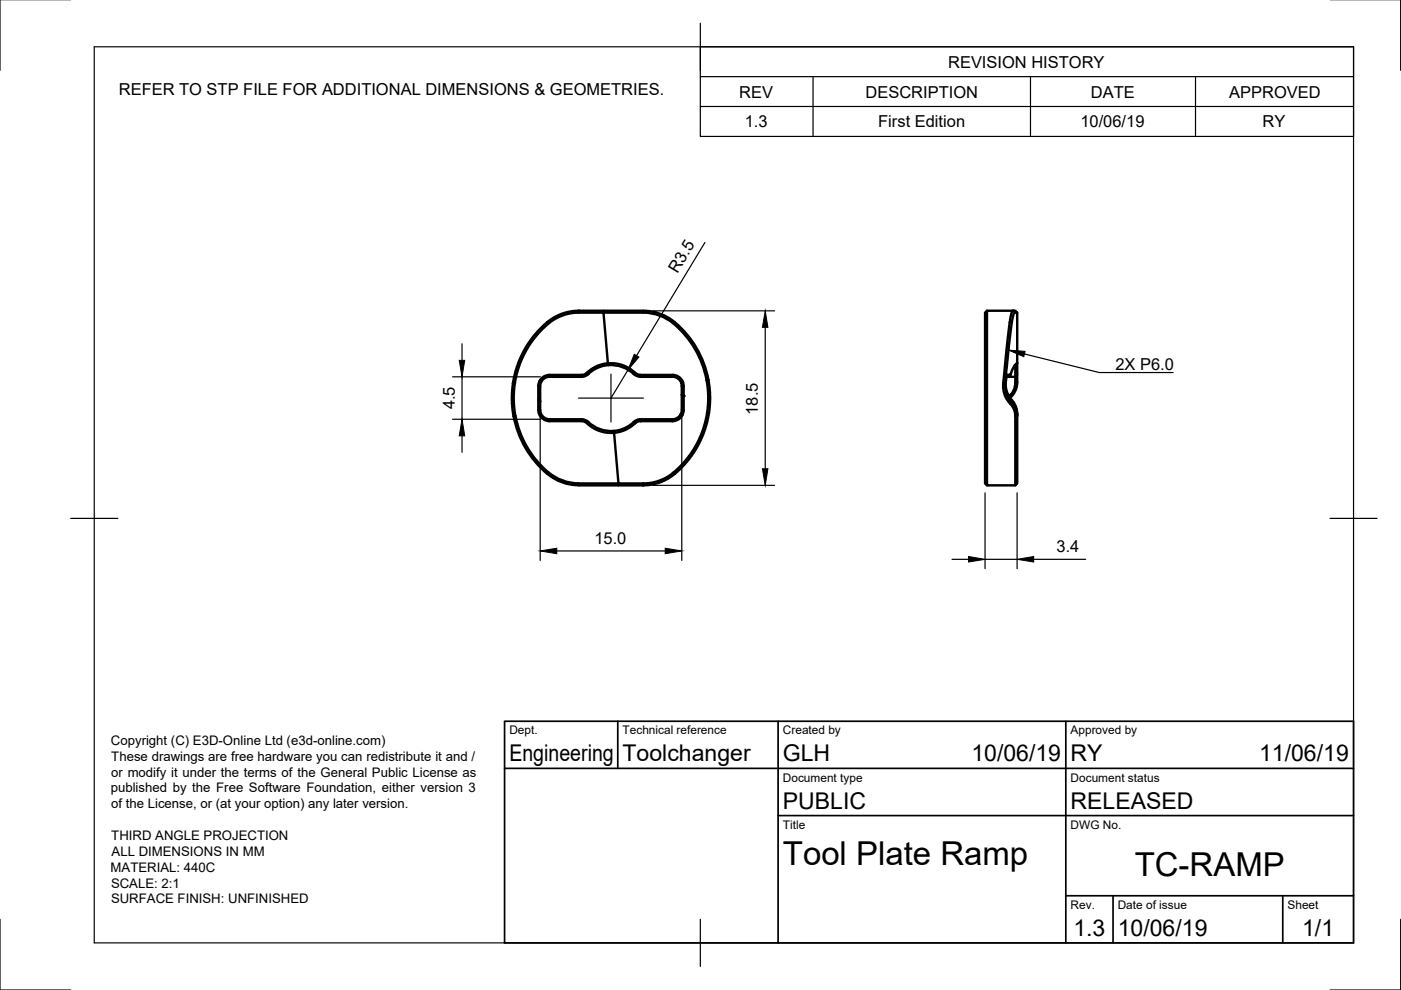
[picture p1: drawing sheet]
<svg xmlns="http://www.w3.org/2000/svg" width="297mm" height="210mm" viewBox="0 0 297 210" stroke-linecap="round" stroke-linejoin="round" font-family="sans-serif">
<!-- layer: Visible -->
<g fill="none" stroke="#000" stroke-width=".51">
<path d="M116.5 79.5l-.9 .2-.6 .4-.6 .7-.2 .6-.1 5.7 .2 .7M116.5 79.5h.1M122.7 65.9h-.7a12.1 12.1 0 0 0-8.7 5.1l-2 2.9-.9 1.7-.8 2.2-.6 2.3-.4 2v3.5M122.7 65.9h.1M122.7 65.9h5.3v.4h8.4a10.6 10.6 0 0 1 8.2 4 20.6 20.6 0 0 1 5.2 10.3M123.3 79.9h-7l-.7 .2-.6 .5-.4 .9-.1 3.6M123.3 79.9h.1M128 65.9h8.4a11 11 0 0 1 8.4 4.1 20.5 20.5 0 0 1 5.6 12l.2 2.9-.3 2.6-.4 2.1-.9 2.7-1.2 2.6-1.2 1.7-1.5 1.9-2 2a10.5 10.5 0 0 1-6.7 2.4M128.9 77l-.9-10.7h-2.7a14.3 14.3 0 0 0-6 .6l-2.4 1.2-2 1.8-2.3 2.7-1.7 3-1 2.6-.8 3.5-.2 3.3 .2 2.3a20.5 20.5 0 0 0 8.4 13.7l1.4 .7 1.5 .5 2.3 .3M128.9 77l.1 .4-1.3 .2-1.3 .5-2 1.5-1 .3M128.9 77l-1.1 .2-1.6 .6-2.5 1.7h-7.2M128.9 77a7.7 7.7 0 0 1 6 2.2l.9 .3"/>
<path d="M129 77.4a7 7 0 0 1 5.4 1.9M134.4 79.3l.6 .4 .8 .2M135.8 79.9h6.8a2 2 0 0 1 1.8 1.2M135.8 79.5h6.8M142.6 79.5a2.4 2.4 0 0 1 2.2 1.5M209.3 65.9l-.4 .4v36.2l.4 .4M213.4 79.9h.2M214.1 68.3l-1.4 13.9 .5 2 1 1.4M214.1 68.3h.1M214.1 79.5l-.5 .4M214.8 65.9l-.4 .7-.3 1.7M214.8 65.9h.5l.4 .4"/>
<path d="M214.8 65.9h-5.5v37h6M215 66.4l.7-.1v10.7l-.8 .8-.7 1.7h-.7l-.3 2.3 .2 1 .4 1 1.6 2.3 .2 1 .1 1.1-.4-1.8-1.8-2.7-.4-1.7 1.1-11.1 .4-2.9zM215.3 77.4v2.5h-1.7M215.7 77l-.6 .5M215.7 79.5l-.2 2.6-.4 1.2-.9 1.1M215.7 77v2.4a1.61 1.61 0 0 0-.4 1.7l-.4 1.7-.9 1.3M108.6 85.6l.3 2.6M108.6 85.6h.1M108.9 88.2v.1M108.9 88.3a21 21 0 0 0 7.1 12.1M114.3 87.8a2.4 2.4 0 0 0 2.2 1.5M114.5 85.1v2l.2 .5"/>
<path d="M114.5 85.1h.1M114.7 87.6a2 2 0 0 0 1.8 1.3M116.5 88.9h6.8l.8 .1a9 9 0 0 0 4.5 2.3l1.5 .1M116.5 89.3l7.4 .1a8.2 8.2 0 0 0 6.3 2.4l.9 10.7M142.6 89.3h.1M144.4 81.1l.1 .6v5.4l-.2 .7-.5 .6-1 .5h-7.5l-.6 .3-2.1 1.5-1.2 .5-1.3 .2 .1 .4 2-.5 1.2-.6 1.6-1.2 .6-.2h7M144.8 81l.1 .7v5.7l-.2 .6-.6 .7-.6 .4-.9 .2M149.8 80.6h.1M149.8 80.6l.4 3.2-.2 3.3-.8 3.5-1 2.6-1.7 3-2.3 2.7-2 1.8-2.2 1.1a12.4 12.4 0 0 1-5.6 .7h-3.3M214.2 85.6l.8 1.2 .3 1.4M214.2 85.6h.1M215.3 88.2v.1"/>
<path d="M215.7 88.2v14.3l-.4 .4v-14.6M116 100.4a10.4 10.4 0 0 0 6.7 2.5h8.4M122.7 102.5h8.4M131.1 102.5v.4h5.3M136.4 102.9h.1"/>
</g>
<g fill="#000">
<circle cx="213.5" cy="79.5" r=".25"/>
<circle cx="214.1" cy="79.5" r=".25"/>
<circle cx="214.8" cy="65.9" r=".25"/>
<circle cx="144.9" cy="84" r=".25"/>
<circle cx="150.1" cy="83.5" r=".25"/>
</g>
<!-- layer: Border -->
<path d="M0 -.1v15M297 -.1v15M20 9.9h267v190h-267zM148.5 4.9v10M15 109.9h10M282 109.9h10M0 194.9v15h15M148.5 194.9v10M297 194.9v15h-15" fill="none" stroke="#000" stroke-width=".25"/>
<!-- layer: TitleBlock -->
<path d="M107 152.9h180v47h-180zM131 152.9v10M165 152.9v47M226 152.9v47M107 162.9h180M165 172.9h122M226 189.9h61M236 189.9v10M272 189.9v10" fill="none" stroke="#000" stroke-width=".36"/>
<!-- layer: BOM -->
<path d="M148.5 9.9h138.5v19h-138.5zM148.5 16.2h138.5M172.4 16.2v12.7M218.5 16.2v12.7M253.5 16.2v12.7M148.5 22.6h138.5" fill="none" stroke="#000" stroke-width=".25"/>
<!-- layer: Center Lines -->
<path d="M129.5 79.3v10.2M122.7 84.4h13.7" fill="none" stroke="#000" stroke-width=".25"/>
<!-- layer: Dimensions -->
<g fill="none" stroke="#000" stroke-width=".25">
<path d="M149.5 51.4l-14.5 24M95.9 79.9h18.7M98 72.9v3.5M98 79.9v9M133.2 78.4l-3.7 6M138.4 65.9h25.8M162.2 69.4v30M95.9 88.9h18.6M98 92.4v3.5M114.5 87.1v31.7M144.5 85.7v33.1M118 116.8h23"/>
<path d="M138.3 102.9h25.9M201.8 118.6h3.6M208.9 104.5v16.1M208.9 118.6h6.7M215.6 104.5v16.1M219.2 118.6h11"/>
</g>
<path d="M97.4 76.4h1.1l-.5 3.5zM134.5 75.1l1 .6-2.3 2.7zM162.2 65.9l.6 3.5h-1.2zM98 88.9l.5 3.5h-1.1zM161.6 99.4h1.2l-.6 3.5zM114.5 116.8l3.5-.6v1.2zM141 116.2l3.5 .6-3.5 .6zM205.4 118l3.5 .6-3.5 .6zM215.6 118.6l3.6-.6v1.2z" fill="#000" stroke="#000" stroke-width=".21"/>
<!-- layer: Annotations -->
<path d="M213.8 74.2l3.5 .3-.2 1.1z" fill="#000" stroke="#000" stroke-width=".21"/>
<path d="M217.2 75l15.9 4h15.6" fill="none" stroke="#000" stroke-width=".25"/>
<g font-size="7">
<text x="166" y="183.4">Tool Plate Ramp</text>
<text x="240.6" y="185.8">TC-RAMP</text>
</g>
<g font-size="4.9">
<text x="108" y="161.4">Engineering</text>
<text x="132" y="161.4">Toolchanger</text>
<text x="166" y="161.4">GLH</text>
<text x="206" y="161.4">10/06/19</text>
<text x="227" y="161.4">RY</text>
<text x="267" y="161.4">11/06/19</text>
<text x="166" y="171.4">PUBLIC</text>
<text x="227" y="171.4">RELEASED</text>
<text x="227.6" y="198.5">1.3</text>
<text x="237" y="198.4">10/06/19</text>
<text x="276.1" y="198.6">1/1</text>
</g>
<g font-size="3.5">
<text x="201" y="14.3">REVISION HISTORY</text>
<text x="25.2" y="20.1">REFER TO STP FILE FOR ADDITIONAL DIMENSIONS &amp; GEOMETRIES.</text>
<text x="156.7" y="20.7">REV</text>
<text x="183.5" y="20.7">DESCRIPTION</text>
<text x="231.3" y="20.7">DATE</text>
<text x="260.6" y="20.7">APPROVED</text>
<text x="157.9" y="27">1.3</text>
<text x="186.2" y="27">First Edition</text>
<text x="229.1" y="27">10/06/19</text>
<text x="267.7" y="27">RY</text>
<text x="143.6" y="58.1" transform="rotate(-59 143.6 58.1)">R3.5</text>
<text x="236.5" y="78.5">2X P6.0</text>
<text x="96.4" y="86.8" transform="rotate(-90 96.4 86.8)">4.5</text>
<text x="160.7" y="87.9" transform="rotate(-90 160.7 87.9)">18.5</text>
<text x="126" y="115.3">15.0</text>
<text x="224" y="117">3.4</text>
</g>
<g font-size="2.8">
<text x="23.5" y="157.9">Copyright (C) E3D-Online Ltd (e3d-online.com)</text>
<text x="23.6" y="161.3">These drawings are free hardware you can redistribute it and /</text>
<text x="23.6" y="164.6">or modify it under the terms of the General Public License as</text>
<text x="23.5" y="168">published by the Free Software Foundation, either version 3</text>
<text x="23.6" y="171.4">of the License, or (at your option) any later version.</text>
<text x="23.6" y="178.1">THIRD ANGLE PROJECTION</text>
<text x="23.5" y="184.8">MATERIAL: 440C</text>
<text x="23.7" y="181.5">ALL DIMENSIONS IN MM</text>
<text x="23.5" y="188.2">SCALE: 2:1</text>
<text x="23.5" y="191.6">SURFACE FINISH: UNFINISHED</text>
</g>
<g font-size="2.5">
<text x="108" y="155.7">Dept.</text>
<text x="132" y="155.7">Technical reference</text>
<text x="166" y="155.7">Created by</text>
<text x="227" y="155.7">Approved by</text>
<text x="166" y="165.7">Document type</text>
<text x="227" y="165.7">Document status</text>
<text x="166" y="175.7">Title</text>
<text x="227" y="175.7">DWG No.</text>
<text x="227" y="192.7">Rev.</text>
<text x="237" y="192.7">Date of issue</text>
<text x="273" y="192.7">Sheet</text>
</g>
</svg>
